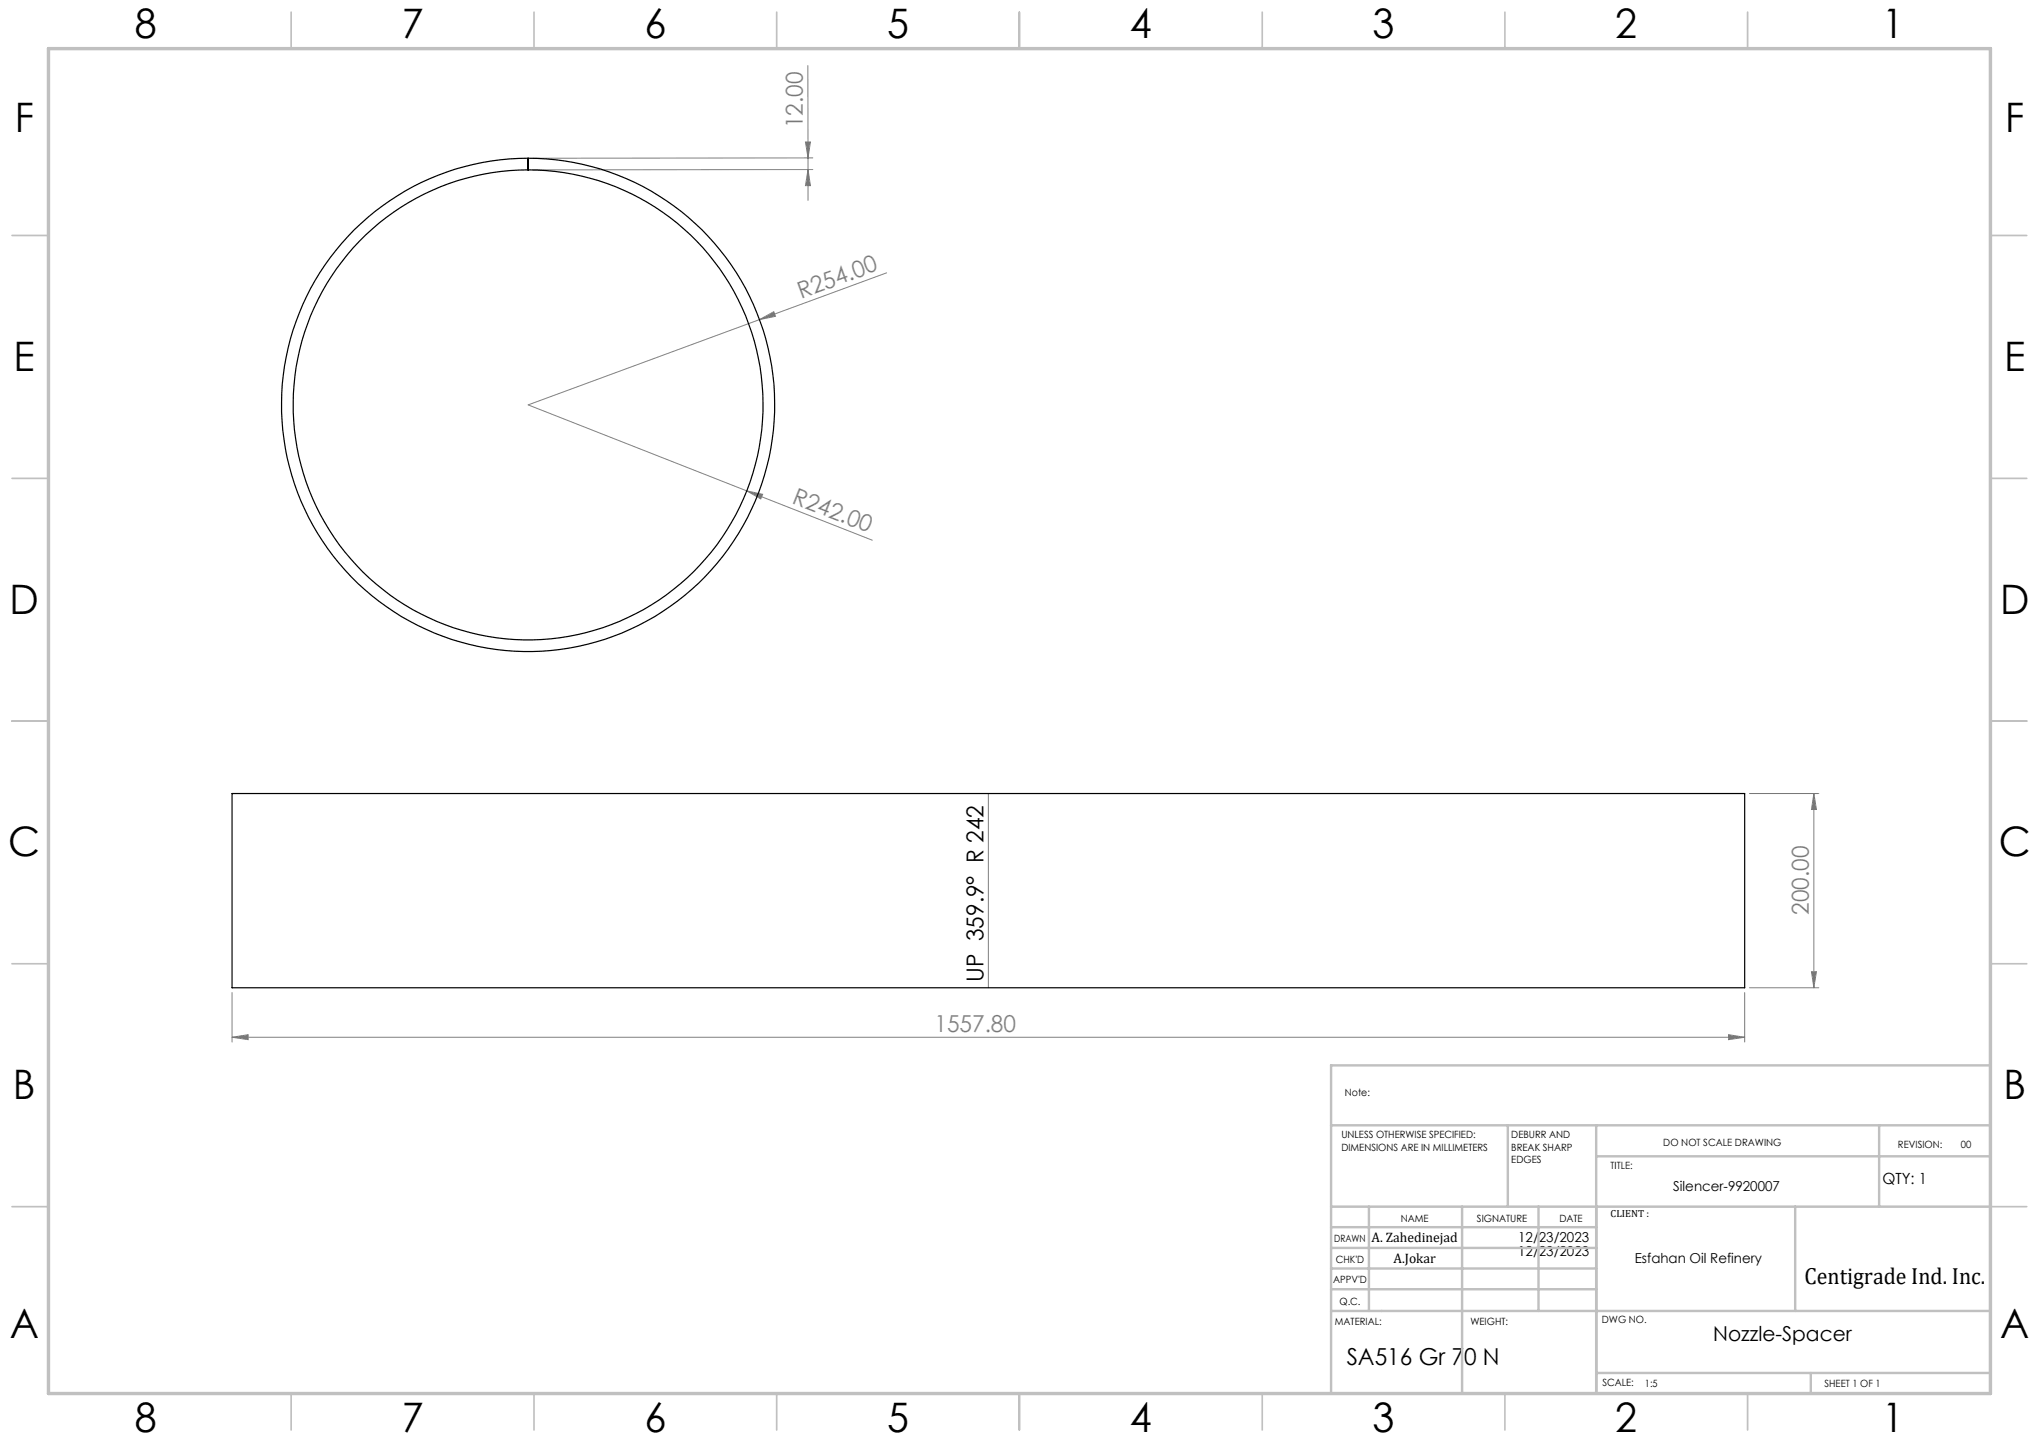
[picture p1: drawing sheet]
<svg xmlns="http://www.w3.org/2000/svg" width="420mm" height="297mm" viewBox="0 0 420 297" stroke-linecap="round" stroke-linejoin="round" font-family="sans-serif">
<g fill="none" stroke="#808080" stroke-width=".21">
<path d="M166.4 13.5v19M165.9 29.2h1l-.5 3.3zM166.4 34.9l.5 3.3h-1zM166.4 32.5v8.8M167.4 32.5l-57.7 .1M167.4 34.9l-57.7 .1M182.6 56.2l-26.1 9.6M156.5 65.8l2.9-1.6 .3 1zM156.5 65.8l-47.7 17.6 45 17.7M153.8 101.1l3.3 .7-.4 1zM153.8 101.1l25.9 10.2M203.6 163.4v40"/>
<path d="M360.4 163.4h14.2M373.6 163.4l.6 3.3h-1.1zM373.6 163.4v40M47.8 213.6l3.3-.5v1zM47.8 204.4v10.2M47.8 213.6h311.6M356.1 213.1l3.3 .5-3.3 .5zM359.4 204.4v10.2M360.4 203.4h14.2M373.1 200.1h1.1l-.6 3.3z"/>
</g>
<g fill="none" stroke="#c0c0c0" stroke-width=".35">
<path d="M60 2.5v7.5M110 2.5v7.5M160 2.5v7.5M210 2.5v7.5M260 2.5v7.5M310 2.5v7.5M360 2.5v7.5M2.5 48.5h7.5M410 48.5h7.5M2.5 98.5h7.5M410 98.5h7.5M2.5 148.5h7.5"/>
<path d="M410 148.5h7.5M2.5 198.5h7.5M410 198.5h7.5M2.5 248.5h7.5M410 248.5h7.5M60 287v7.5M110 287v7.5M160 287v7.5M210 287v7.5M260 287v7.5M310 287v7.5M360 287v7.5"/>
</g>
<g fill="none" stroke="#c0c0c0" stroke-width=".5">
<path d="M410 219.4h-135.8v67.4M274.2 231.8h135.8M310.6 231.8v16.7M328.8 231.8v55.2M328.8 238.2h81.2M387.1 231.8v16.7M274.2 248.5h135.8M274.2 257h54.6M274.2 252.8h54.6M282 248.5v21.5M301.2 248.5v38.3M316.9 248.5v21.5"/>
<path d="M369.8 248.5v21.5M274.2 265.5h54.6M274.2 261.3h54.6M274.2 270h135.8M328.8 282.8h81.2M373 282.8v4.2"/>
</g>
<path d="M10 10h400v277h-400z" fill="none" stroke="#c0c0c0" stroke-width=".7"/>
<g fill="#808080">
<path d="M156.5 65.8l2.9-1.6 .3 1z"/>
<path d="M153.8 101.1l3.3 .7-.4 1z"/>
<path d="M373.1 200.1h1.1l-.6 3.3zM373.6 163.4l.6 3.3h-1.1z"/>
<path d="M165.9 29.2h1l-.5 3.3zM166.4 34.9l.5 3.3h-1z"/>
<path d="M47.8 213.6l3.3-.5v1zM356.1 213.1l3.3 .5-3.3 .5z"/>
</g>
<path d="M73 47.3a50.9 50.9 0 0 1 35.7-14.7v2.4a48.4 48.4 0 0 0-42.4 71.6 48.4 48.4 0 0 0 83.2 3.1 48.4 48.4 0 0 0-37-74.6l-3.7-.1v-2.4a50.8 50.8 0 0 1 49 64.1 50.8 50.8 0 0 1-74.6 30.6 50.8 50.8 0 0 1-10.2-80zM47.8 163.4h311.6v40h-311.6z" fill="none" stroke="#000" stroke-width=".25"/>
<g font-size="8.4">
<text x="27.7" y="7.9">8</text>
<text x="82.7" y="7.9">7</text>
<text x="132.7" y="7.9">6</text>
<text x="182.7" y="7.9">5</text>
<text x="232.7" y="7.9">4</text>
<text x="282.7" y="7.9">3</text>
<text x="332.7" y="7.9">2</text>
<text x="387.7" y="7.9">1</text>
<text x="3" y="27.1">F</text>
<text x="413" y="27.1">F</text>
<text x="2.8" y="76.4">E</text>
<text x="412.8" y="76.4">E</text>
<text x="2" y="126.4">D</text>
<text x="412" y="126.4">D</text>
<text x="1.7" y="176.4">C</text>
<text x="411.7" y="176.4">C</text>
<text x="2.7" y="226.4">B</text>
<text x="412.7" y="226.4">B</text>
<text x="2" y="275.6">A</text>
<text x="412" y="275.6">A</text>
<text x="27.7" y="294.9">8</text>
<text x="82.7" y="294.9">7</text>
<text x="132.7" y="294.9">6</text>
<text x="182.7" y="294.9">5</text>
<text x="232.7" y="294.9">4</text>
<text x="282.7" y="294.9">3</text>
<text x="332.7" y="294.9">2</text>
<text x="387.7" y="294.9">1</text>
</g>
<g font-size="4.8" fill="#808080">
<text x="165.4" y="26.4" transform="rotate(-90 165.4 26.4)">12.00</text>
<text x="165" y="61.5" transform="rotate(-20 165 61.5)">R254.00</text>
<text x="163" y="103.5" transform="rotate(21 163 103.5)">R242.00</text>
<text x="372.6" y="188.4" transform="rotate(-90 372.6 188.4)">200.00</text>
<text x="192.5" y="212.5">1557.80</text>
</g>
<g font-size="4.8">
<text x="202.6" y="202.2" transform="rotate(-90 202.6 202.2)">UP 359.9° R 242</text>
<text x="371.7" y="264.5">Centigrade Ind. Inc.</text>
<text x="277.4" y="281.1">SA516 Gr 70 N</text>
</g>
<text font-size="4.2" x="352.9" y="276.1">Nozzle-Spacer</text>
<text font-size="3.2" x="387.7" y="243.9">QTY: 1</text>
<g font-size="2.8">
<text x="344.7" y="245.3">Silencer-9920007</text>
<text x="282.5" y="255.9">A. Zahedinejad</text>
<text x="312.7" y="255.9">12/23/2023</text>
<text x="287" y="260.1">A.Jokar</text>
<text x="312.7" y="258.7">12/23/2023</text>
<text x="336.7" y="260.1">Esfahan Oil Refinery</text>
</g>
<g font-size="2.1">
<text x="277" y="225.8">Note:</text>
<text x="276.3" y="234.5">UNLESS OTHERWISE SPECIFIED:</text>
<text x="276.3" y="237">DIMENSIONS ARE IN MILLIMETERS</text>
<text x="311.3" y="234.5">DEBURR AND</text>
<text x="311.3" y="237">BREAK SHARP</text>
<text x="311.3" y="239.5">EDGES</text>
<text x="342.6" y="235.9">DO NOT SCALE DRAWING</text>
<text x="391" y="236.5">REVISION:</text>
<text x="403.9" y="236.5">00</text>
<text x="331.8" y="240.8">TITLE:</text>
<text x="288.5" y="251.7">NAME</text>
<text x="304.2" y="251.7">SIGNATURE</text>
<text x="321.2" y="251.7">DATE</text>
<text x="331.8" y="250.7">CLIENT :</text>
<text x="274.8" y="255.8">DRAWN</text>
<text x="275.1" y="260.1">CHK'D</text>
<text x="274.6" y="264.2">APPV'D</text>
<text x="275.9" y="268.7">Q.C.</text>
<text x="275" y="273">MATERIAL:</text>
<text x="302.9" y="273">WEIGHT:</text>
<text x="330" y="272.5">DWG NO.</text>
<text x="330.1" y="285.6">SCALE:</text>
<text x="338.8" y="285.6">1:5</text>
<text x="375.8" y="285.6">SHEET 1 OF 1</text>
</g>
</svg>
